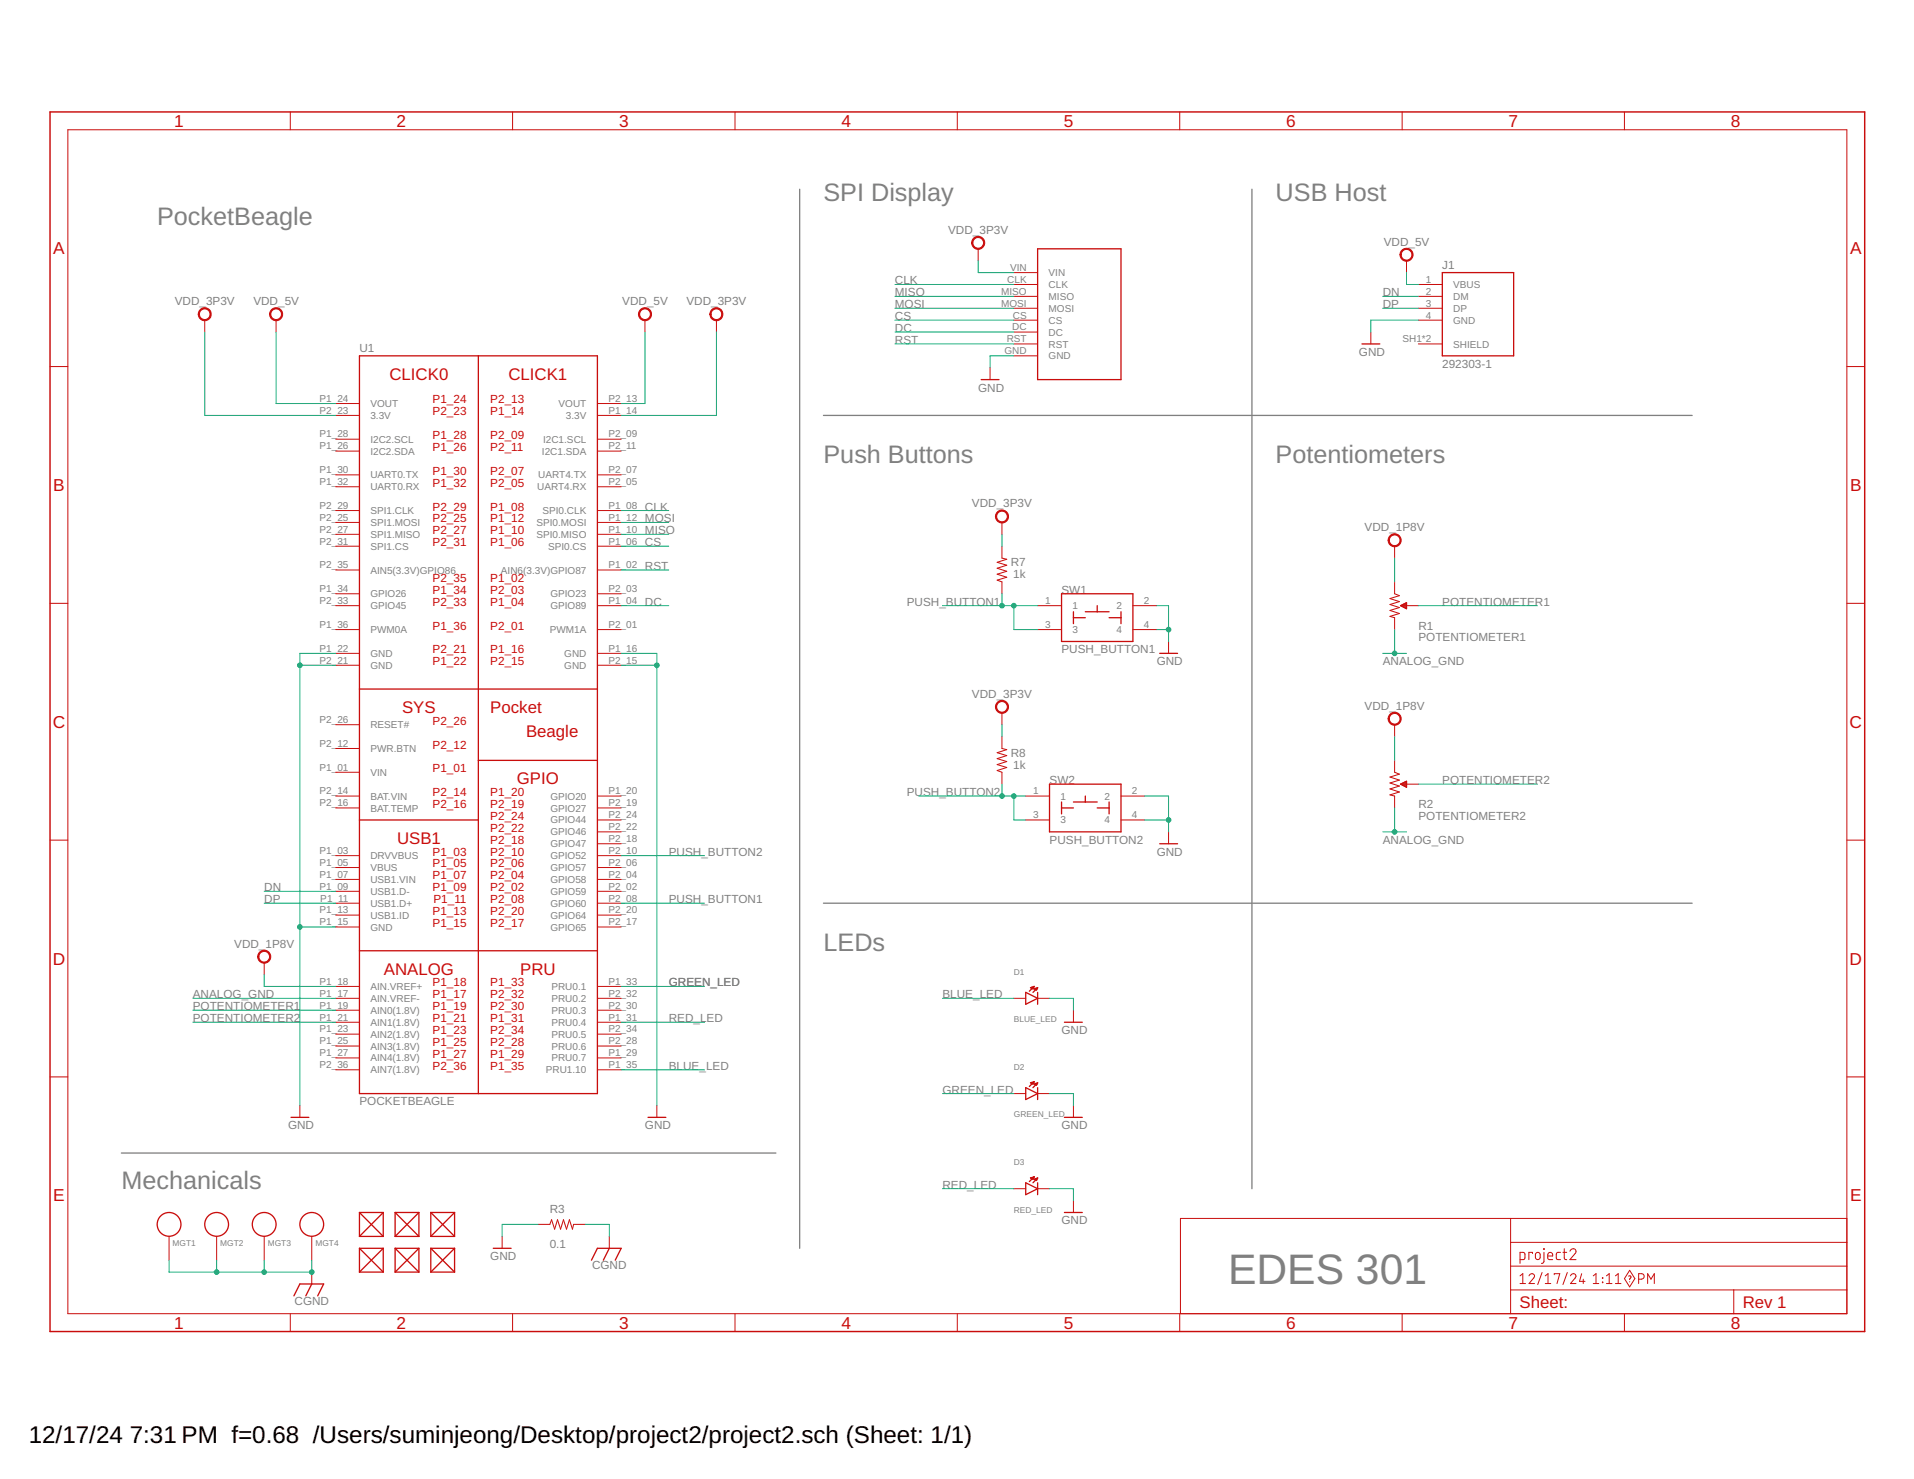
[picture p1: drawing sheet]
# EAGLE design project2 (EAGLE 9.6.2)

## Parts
D1  BLUE_LED  LED  [EIA-STD]
D2  GREEN_LED  LED  [EIA-STD]
D3  RED_LED  LED  [EIA-STD]
FUD1  FIDUCIAL  [FIDUCIAL_40MIL]
FUD2  FIDUCIAL  [FIDUCIAL_40MIL]
FUD3  FIDUCIAL  [FIDUCIAL_40MIL]
FUD4  FIDUCIAL  [FIDUCIAL_40MIL]
FUD5  FIDUCIAL  [FIDUCIAL_40MIL]
FUD6  FIDUCIAL  [FIDUCIAL_40MIL]
J1  292303-1  [TE_292303-1]
MGT1  MOUNTING_HOLE  [MOUNTING_HOLE]
MGT2  MOUNTING_HOLE  [MOUNTING_HOLE]
MGT3  MOUNTING_HOLE  [MOUNTING_HOLE]
MGT4  MOUNTING_HOLE  [MOUNTING_HOLE]
R1  POTENTIOMETER1  POTENTIOMETER  [POT-PO90S]
R2  POTENTIOMETER2  POTENTIOMETER  [POT-PO90S]
R3  0.1  R_R0805  [R0805]
R7  1k  R_R0603  [R0603]
R8  1k  R_R0603  [R0603]
SW1  PUSH_BUTTON1  PUSH_BUTTON  [BUTTON_12.5MM]
SW2  PUSH_BUTTON2  PUSH_BUTTON  [BUTTON_12.5MM]
U1  POCKETBEAGLE  [POCKETBEAGLE]
U$1  SCREEN  [SCREEN]

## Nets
ANALOG_GND: R1.CW R2.CW U1.P1_17(AIN.VREF-)
BLUE_LED: D1.ANODE U1.P1_35(PRU1.10)
CGND: MGT1.P$1 MGT2.P$1 MGT3.P$1 MGT4.P$1 R3.2
CLK: U1.P1_08(SPI0.CLK) U$1.CLK
CS: U1.P1_06(SPI0.CS) U$1.CS
DC: U1.P1_04(GPIO89) U$1.DC
DN: J1.2(DM) U1.P1_09(USB1.D-)
DP: J1.3(DP) U1.P1_11(USB1.D+)
GND: D2.CATHODE D3.CATHODE J1.4(GND) R3.1 SW1.2 SW1.4 SW2.2 SW2.4 U1.P1_15(GND) U1.P1_16(GND) U1.P1_22(GND) U1.P2_15(GND) U1.P2_21(GND) U$1.GND
GREEN_LED: D2.ANODE U1.P1_33(PRU0.1)
MISO: U1.P1_10(SPI0.MISO) U$1.MISO
MOSI: U1.P1_12(SPI0.MOSI) U$1.MOSI
N$1: D1.CATHODE ; supply symbol labelled GND
N$8: R7.2 ; supply symbol labelled VDD_3P3V
N$15: U1.P1_18(AIN.VREF+) ; supply symbol labelled VDD_1P8V
POTENTIOMETER1: R1.S U1.P1_19(AIN0(1.8V))
POTENTIOMETER2: R2.S U1.P1_21(AIN1(1.8V))
PUSH_BUTTON1: R7.1 SW1.1 SW1.3 U1.P2_08(GPIO60)
PUSH_BUTTON2: R8.1 SW2.1 SW2.3 U1.P2_10(GPIO52)
RED_LED: D3.ANODE U1.P1_31(PRU0.4)
RST: U1.P1_02(AIN6(3.3V)GPIO87) U$1.RST
VDD_1P8V: R1.CCW R2.CCW
VDD_3P3V: R8.2 U1.P1_14(3.3V) U1.P2_23(3.3V) U$1.VIN
VDD_5V: J1.1(VBUS) U1.P1_24(VOUT) U1.P2_13(VOUT)
Unconnected: FUD1.P$1 FUD2.P$1 FUD3.P$1 FUD4.P$1 FUD5.P$1 FUD6.P$1 J1.SH1(SHIELD) J1.SH2(SHIELD) U1.P1_03(DRVVBUS) U1.P1_05(VBUS) U1.P1_07(USB1.VIN) U1.P1_13(USB1.ID) U1.P1_20(GPIO20) U1.P1_23(AIN2(1.8V)) U1.P1_25(AIN3(1.8V)) U1.P1_26(I2C2.SDA) U1.P1_27(AIN4(1.8V)) U1.P1_28(I2C2.SCL) U1.P1_29(PRU0.7) U1.P1_30(UART0.TX) U1.P1_32(UART0.RX) U1.P1_34(GPIO26) U1.P1_36(PWM0A) U1.P2_01(PWM1A) U1.P2_02(GPIO59) U1.P2_03(GPIO23) U1.P2_04(GPIO58) U1.P2_05(UART4.RX) U1.P2_06(GPIO57) U1.P2_07(UART4.TX) U1.P2_09(I2C1.SCL) U1.P2_11(I2C1.SDA) U1.P2_12(PWR.BTN) U1.P2_16(BAT.TEMP) U1.P2_17(GPIO65) U1.P2_18(GPIO47) U1.P2_19(GPIO27) U1.P2_20(GPIO64) U1.P2_22(GPIO46) U1.P2_24(GPIO44) U1.P2_25(SPI1.MOSI) U1.P2_26(RESET#) U1.P2_27(SPI1.MISO) U1.P2_28(PRU0.6) U1.P2_29(SPI1.CLK) U1.P2_30(PRU0.3) U1.P2_31(SPI1.CS) U1.P2_32(PRU0.2) U1.P2_33(GPIO45) U1.P2_34(PRU0.5) U1.P2_35(AIN5(3.3V)GPIO86) U1.P2_36(AIN7(1.8V))

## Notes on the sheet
- SPI Display | USB Host
- PocketBeagle
- Push Buttons | Potentiometers
- LEDs
- Mechanicals
- EDES 301

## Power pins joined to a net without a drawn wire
BAT.VIN: U1.P2_14(BAT.VIN)
VIN: U1.P1_01(VIN)
